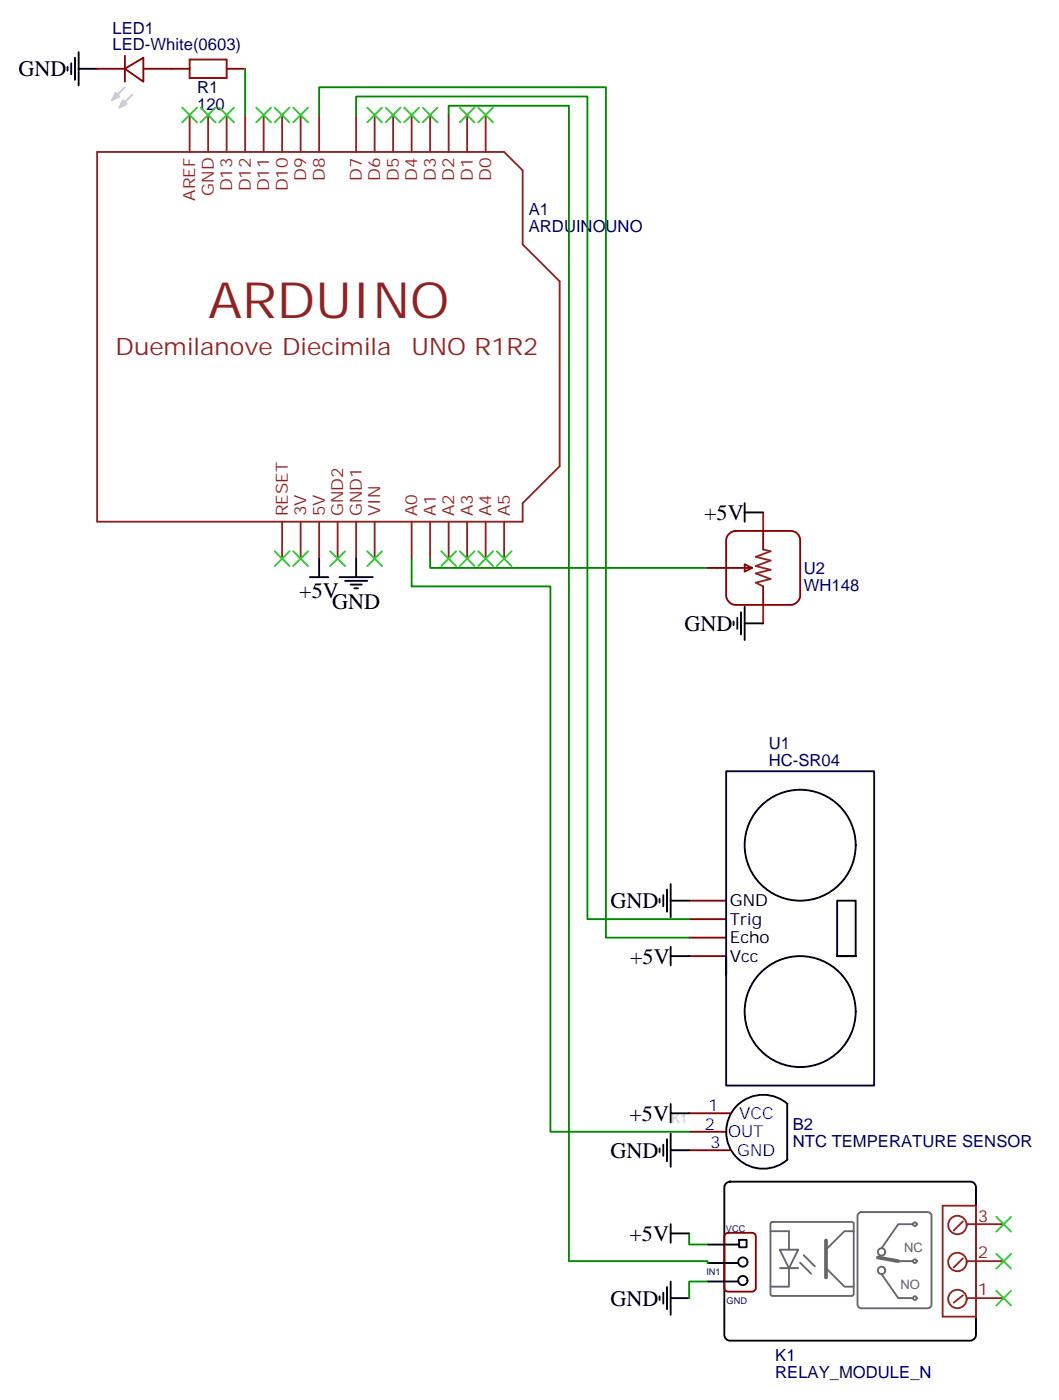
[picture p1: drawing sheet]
<svg xmlns="http://www.w3.org/2000/svg" width="202mm" height="267mm" viewBox="0 0 202 267" stroke-linecap="round" stroke-linejoin="round" font-family="sans-serif">
<g fill="none" stroke="#000" stroke-width=".35">
<path d="M12.9 12.8v.7M13.6 12.1v2.1M14.3 11v4.2M15 13.1h3.5M15 9.9v6.4M142 97.8h3.5M142 96v3.6M59.1 110.1h3.5M60.9 106.6v3.5M64.7 110.1h6.4M65.8 110.8h4.2M66.9 111.5h2.1"/>
<path d="M67.6 112.3h.7M67.9 106.6v3.5M139.9 118.6v.7M140.6 117.9v2.1M141.3 116.8v4.3M142 115.8v6.3M142 119h3.5M125.8 171.5v.7M126.5 170.8v2.1M127.2 169.8v4.2M127.9 168.7v6.3M127.9 171.9h3.5"/>
<path d="M127.9 180.7v3.5M127.9 182.5h3.5M159.6 182.5h3.6h-3.6v-10.6h3.6v10.6M125.8 219.1v.8M126.5 218.4v2.2M127.2 217.4v4.2M127.9 212.4h3.5M127.9 210.7v3.5M127.9 216.3v6.4M127.9 219.5h3.5M140.5 211a7.1 7.1 0 0 1 10 0l-5 5 5 5a7.1 7.1 0 0 1-10 0 7.1 7.1 0 0 1 0-10zM150.1 210.7v10.6"/>
<path d="M127.9 233.6v3.5M127.9 235.4h3.5M134.9 237.5h6M138.3 225.9l.9-.4h45.8a1.06 1.06 0 0 1 1.1 1.1v28.2a1.13 1.13 0 0 1-1.1 1h-45.8a1.13 1.13 0 0 1-1.1-1v-28.2zM140.9 236.6h1.5v1.4h-1.5zM125.8 247.4v.7M126.5 246.7v2.1M127.2 245.6v4.2M127.9 244.5v6.4M127.9 247.7h3.5M134.9 241h5.7M134.9 244.5h5.7"/>
<circle cx="152.6" cy="161.3" r="10.6"/>
<circle cx="152.6" cy="193" r="10.6"/>
<circle cx="141.7" cy="244.4" r=".88"/>
<circle cx="141.7" cy="240.8" r=".88"/>
</g>
<g fill="none" stroke="#8c2424" stroke-width=".35">
<path d="M18.5 29h77.6l3.6 3.5v14.1l7 7.1v35.3l-7 7v3.6h-81.2zM36.2 21.9v7.1M39.7 21.9v7.1M43.2 21.9v7.1M46.7 21.9v7.1M50.3 21.9v7.1M53.8 21.9v7.1M57.3 21.9v7.1M60.9 21.9v7.1M67.9 21.9v7.1M71.4 21.9v7.1M75 21.9v7.1"/>
<path d="M78.5 21.9v7.1M82 21.9v7.1M85.5 21.9v7.1M89.1 21.9v7.1M92.6 21.9v7.1M53.8 99.6v7M57.3 99.6v7M60.9 99.6v7M64.4 99.6v7M67.9 99.6v7M71.4 99.6v7M78.5 99.6v7"/>
<path d="M82 99.6v7M85.5 99.6v7M89.1 99.6v7M92.6 99.6v7M96.1 99.6v7M145.5 97.8v3.5M145.5 104.8l1.4 .4-2.8 1.1 2.8 .7-2.8 1 2.8 .7-2.8 .7 2.8 1.1-2.8 .7 1.4 .7M145.5 115.4v3.6M183.6 233.1l-1.7 1.7M184.3 233.6h7.1M186.1 230.1h-6.4v21.1h6.4M186.1 230.2v21.2"/>
<path d="M183.6 240.1l-1.7 1.8M183.6 247.2l-1.7 1.4M184.3 240.7h7.1M184.3 247.7h7.1"/>
<circle cx="182.6" cy="233.8" r="1.76"/>
<circle cx="182.6" cy="240.8" r="1.76"/>
<circle cx="182.6" cy="247.9" r="1.76"/>
</g>
<g fill="none" stroke="#870000" stroke-width=".35">
<path d="M18.5 13.1h5.3M23.8 13.1l3.5-2.1v4.6zM23.8 10.7v4.9M27.3 13.1h8.9M43.2 13.1h3.5M134.9 108.4h8.5M139.1 101.8l.7-.4 .4-.1h10.6a1.76 1.76 0 0 1 1.8 1.8v10.6a1.89 1.89 0 0 1-1.8 1.7h-10.6a1.89 1.89 0 0 1-1.7-1.7v-10.6v-.5zM142 107.7l1.4 .7-1.4 .7zM145.5 101.3v3.5M145.5 111.9v3.5M131.4 178.9h7.1M131.4 175.4h7.1"/>
<path d="M131.4 171.9h7.1M131.4 182.5h7.1M131.4 212.4h7.8M131.4 216h7.1M131.4 219.5h7.8M138.4 235.5l.4-.2h4.6a.71 .71 0 0 1 .7 .7v9.8a.76 .76 0 0 1-.7 .7h-4.6a.76 .76 0 0 1-.7-.7v-9.8z"/>
</g>
<g fill="none" stroke="#666" stroke-width=".35">
<path d="M146.9 234.9h3.5v3.6M147 233.4l.3-.2h15.3l.2 .3-.1 13.6-.3 .2-15.3-.1-.2-.3zM148.7 238.5h3.5l-1.8 3.5zM153.3 239.5l2.1 2.1M162.8 234.9h-1.8l-3.5 3.6v3.5l3.5 3.5h1.8M163.7 231.5l.5-.2h12.7a.71 .71 0 0 1 .7 .7v16.9a.76 .76 0 0 1-.7 .8h-12.7a.76 .76 0 0 1-.7-.8v-16.9zM174.1 233.6h-2.8l-3.2 4.6M148.7 242h3.5M150.4 242v3.5h-3.5M152.6 240.9l2.1 2.2M168.1 243.1l3.2 4.6h2.8M171.3 240.7h2.8"/>
<circle cx="168.1" cy="238.9" r=".71"/>
<circle cx="174.4" cy="233.6" r=".35"/>
<circle cx="168.1" cy="242.4" r=".71"/>
<circle cx="174.4" cy="247.7" r=".35"/>
<circle cx="174.4" cy="240.7" r=".35"/>
</g>
<path d="M157.5 236.7v7.1M167.4 240l3.9 .7" fill="none" stroke="#666" stroke-width=".71"/>
<path d="M150.8 210.7l-5.3 5.3 5.3 5.3" fill="none" stroke="#fff" stroke-width=".71"/>
<path d="M46.7 13.1v8.8M60.9 21.9v-5.2h54.6v162.2h15.9M67.9 21.9v-3.5h44.1v157h19.4M85.5 21.9v-1.7h23v220.5h26.4v.3M78.5 106.6v5.3h26.5v104.1h26.4M82 106.6v1.8h52.9M131.4 235.4v2.1h3.5M134.9 244.5h-3.5v3.2" fill="none" stroke="#008700" stroke-width=".35"/>
<g fill="none" stroke="#3c3" stroke-width=".35">
<path d="M34.7 20.5l2.9 2.9M37.6 20.5l-2.9 2.9M38.3 20.5l2.8 2.9M41.1 20.5l-2.8 2.9M41.8 20.5l2.8 2.9M44.6 20.5l-2.8 2.9M48.9 20.5l2.8 2.9M51.7 20.5l-2.8 2.9M52.4 20.5l2.8 2.9M55.2 20.5l-2.8 2.9M55.9 20.5l2.8 2.9M58.7 20.5l-2.8 2.9"/>
<path d="M70 20.5l2.8 2.9M72.8 20.5l-2.8 2.9M73.6 20.5l2.8 2.9M76.4 20.5l-2.8 2.9M77.1 20.5l2.8 2.9M79.9 20.5l-2.8 2.9M80.6 20.5l2.8 2.9M83.4 20.5l-2.8 2.9M87.7 20.5l2.8 2.9M90.5 20.5l-2.8 2.9M91.2 20.5l2.8 2.9M94 20.5l-2.8 2.9"/>
<path d="M52.4 105.2l2.8 2.8M55.2 105.2l-2.8 2.8M55.9 105.2l2.8 2.8M58.7 105.2l-2.8 2.8M63 105.2l2.8 2.8M65.8 105.2l-2.8 2.8M70 105.2l2.8 2.8M72.8 105.2l-2.8 2.8M84.1 105.2l2.9 2.8M87 105.2l-2.9 2.8M87.7 105.2l2.8 2.8M90.5 105.2l-2.8 2.8"/>
<path d="M91.2 105.2l2.8 2.8M94 105.2l-2.8 2.8M94.7 105.2l2.8 2.8M97.5 105.2l-2.8 2.8M190 239.3l2.8 2.8M190 232.2l2.8 2.8M192.8 239.3l-2.8 2.8M192.8 232.2l-2.8 2.8M190 246.3l2.8 2.8M192.8 246.3l-2.8 2.8"/>
</g>
<path d="M36.2 11.4h7v3.5h-7z" fill="none" stroke="#a10000" stroke-width=".35"/>
<path d="M22 17.7l.8 .7-1.5 .7zM23.5 19.1l.7 .7-1.4 .7zM23.8 16.7l-2.5 2.4M25.2 18.1l-2.4 2.4" fill="none" stroke="#ccc" stroke-width=".35"/>
<path d="M138.5 182.5v24.7h28.2v-60h-28.2v38.8" fill="none" stroke="#003" stroke-width=".35"/>
<text font-size="9.5" fill="#8d2323" x="39.7" y="60.7">ARDUINO</text>
<g font-size="4.6" fill="#8d2323">
<text x="22" y="67.8">Duemilanove Diecimila</text>
<text x="78.5" y="67.8">UNO R1R2</text>
</g>
<g font-size="4.2">
<text x="3.5" y="14.5">GND</text>
<text x="134.2" y="99.2">+5V</text>
<text x="57.1" y="114.1">+5V</text>
<text x="63.3" y="116.2">GND</text>
<text x="130.5" y="120.4">GND</text>
<text x="116.4" y="173.3">GND</text>
<text x="120.1" y="183.9">+5V</text>
<text x="120" y="213.9">+5V</text>
<text x="116.4" y="220.9">GND</text>
<text x="120" y="236.8">+5V</text>
<text x="116.4" y="249.1">GND</text>
</g>
<g font-size="3.2" fill="#000080">
<text x="21.5" y="9.6">LED-White(0603)</text>
<text x="21.5" y="6.4">LED1</text>
<text x="37.6" y="17.8">R1</text>
<text x="37.6" y="21">120</text>
<text x="100.8" y="41.1">A1</text>
<text x="100.8" y="44.3">ARDUINOUNO</text>
<text x="153.3" y="112.7">WH148</text>
<text x="153.3" y="109.5">U2</text>
<text x="146.6" y="142.9">U1</text>
<text x="146.6" y="146.1">HC-SR04</text>
<text x="151.2" y="215.7">B2</text>
<text x="151.2" y="218.9">NTC TEMPERATURE SENSOR</text>
<text x="147.8" y="263">RELAY_MODULE_N</text>
<text x="147.8" y="259.8">K1</text>
</g>
<g font-size="3.2" fill="#8d2323">
<text x="58.4" y="34.5" transform="rotate(-90 58.4 34.5)">D9</text>
<text x="61.9" y="34.5" transform="rotate(-90 61.9 34.5)">D8</text>
<text x="69" y="34.5" transform="rotate(-90 69 34.5)">D7</text>
<text x="72.5" y="34.5" transform="rotate(-90 72.5 34.5)">D6</text>
<text x="76" y="34.5" transform="rotate(-90 76 34.5)">D5</text>
<text x="79.6" y="34.5" transform="rotate(-90 79.6 34.5)">D4</text>
<text x="83.1" y="34.5" transform="rotate(-90 83.1 34.5)">D3</text>
<text x="86.6" y="34.5" transform="rotate(-90 86.6 34.5)">D2</text>
<text x="90.1" y="34.5" transform="rotate(-90 90.1 34.5)">D1</text>
<text x="93.7" y="34.5" transform="rotate(-90 93.7 34.5)">D0</text>
<text x="37.2" y="38.3" transform="rotate(-90 37.2 38.3)">AREF</text>
<text x="40.7" y="37.3" transform="rotate(-90 40.7 37.3)">GND</text>
<text x="44.3" y="36.5" transform="rotate(-90 44.3 36.5)">D13</text>
<text x="47.8" y="36.5" transform="rotate(-90 47.8 36.5)">D12</text>
<text x="51.3" y="36.5" transform="rotate(-90 51.3 36.5)">D11</text>
<text x="54.9" y="36.5" transform="rotate(-90 54.9 36.5)">D10</text>
<text x="54.9" y="98.5" transform="rotate(-90 54.9 98.5)">RESET</text>
<text x="58.4" y="98.5" transform="rotate(-90 58.4 98.5)">3V</text>
<text x="61.9" y="98.5" transform="rotate(-90 61.9 98.5)">5V</text>
<text x="65.4" y="98.5" transform="rotate(-90 65.4 98.5)">GND2</text>
<text x="69" y="98.5" transform="rotate(-90 69 98.5)">GND1</text>
<text x="72.5" y="98.5" transform="rotate(-90 72.5 98.5)">VIN</text>
<text x="79.6" y="98.5" transform="rotate(-90 79.6 98.5)">A0</text>
<text x="83.1" y="98.5" transform="rotate(-90 83.1 98.5)">A1</text>
<text x="86.6" y="98.5" transform="rotate(-90 86.6 98.5)">A2</text>
<text x="90.1" y="98.5" transform="rotate(-90 90.1 98.5)">A3</text>
<text x="93.7" y="98.5" transform="rotate(-90 93.7 98.5)">A4</text>
<text x="97.2" y="98.5" transform="rotate(-90 97.2 98.5)">A5</text>
<text x="186.4" y="233.1">3</text>
<text x="186.4" y="240.2">2</text>
<text x="186.4" y="247.2">1</text>
</g>
<g font-size="3.2">
<text x="139.2" y="172.9">GND</text>
<text x="139.2" y="180">Echo</text>
<text x="139.2" y="183.5">Vcc</text>
</g>
<text font-size="3.2" fill="#003" x="139.2" y="176.5">Trig</text>
<g font-size="3.2" fill="#00f">
<text x="134.3" y="215.6">2</text>
<text x="135" y="212.1">1</text>
<text x="140.9" y="213.5">VCC</text>
<text x="135.4" y="219.1">3</text>
<text x="138.8" y="217">OUT</text>
<text x="140.6" y="220.6">GND</text>
</g>
<text font-size="2.5" fill="#ccc" x="128.1" y="214.3">K1</text>
<g font-size="2.5" fill="#666">
<text x="172.4" y="238.9">NC</text>
<text x="171.7" y="245.9">NO</text>
</g>
<g font-size="1.8" fill="#000080">
<text x="138.4" y="235.1">VCC</text>
<text x="134.7" y="243.3">IN1</text>
<text x="138.6" y="248.9">GND</text>
</g>
</svg>
